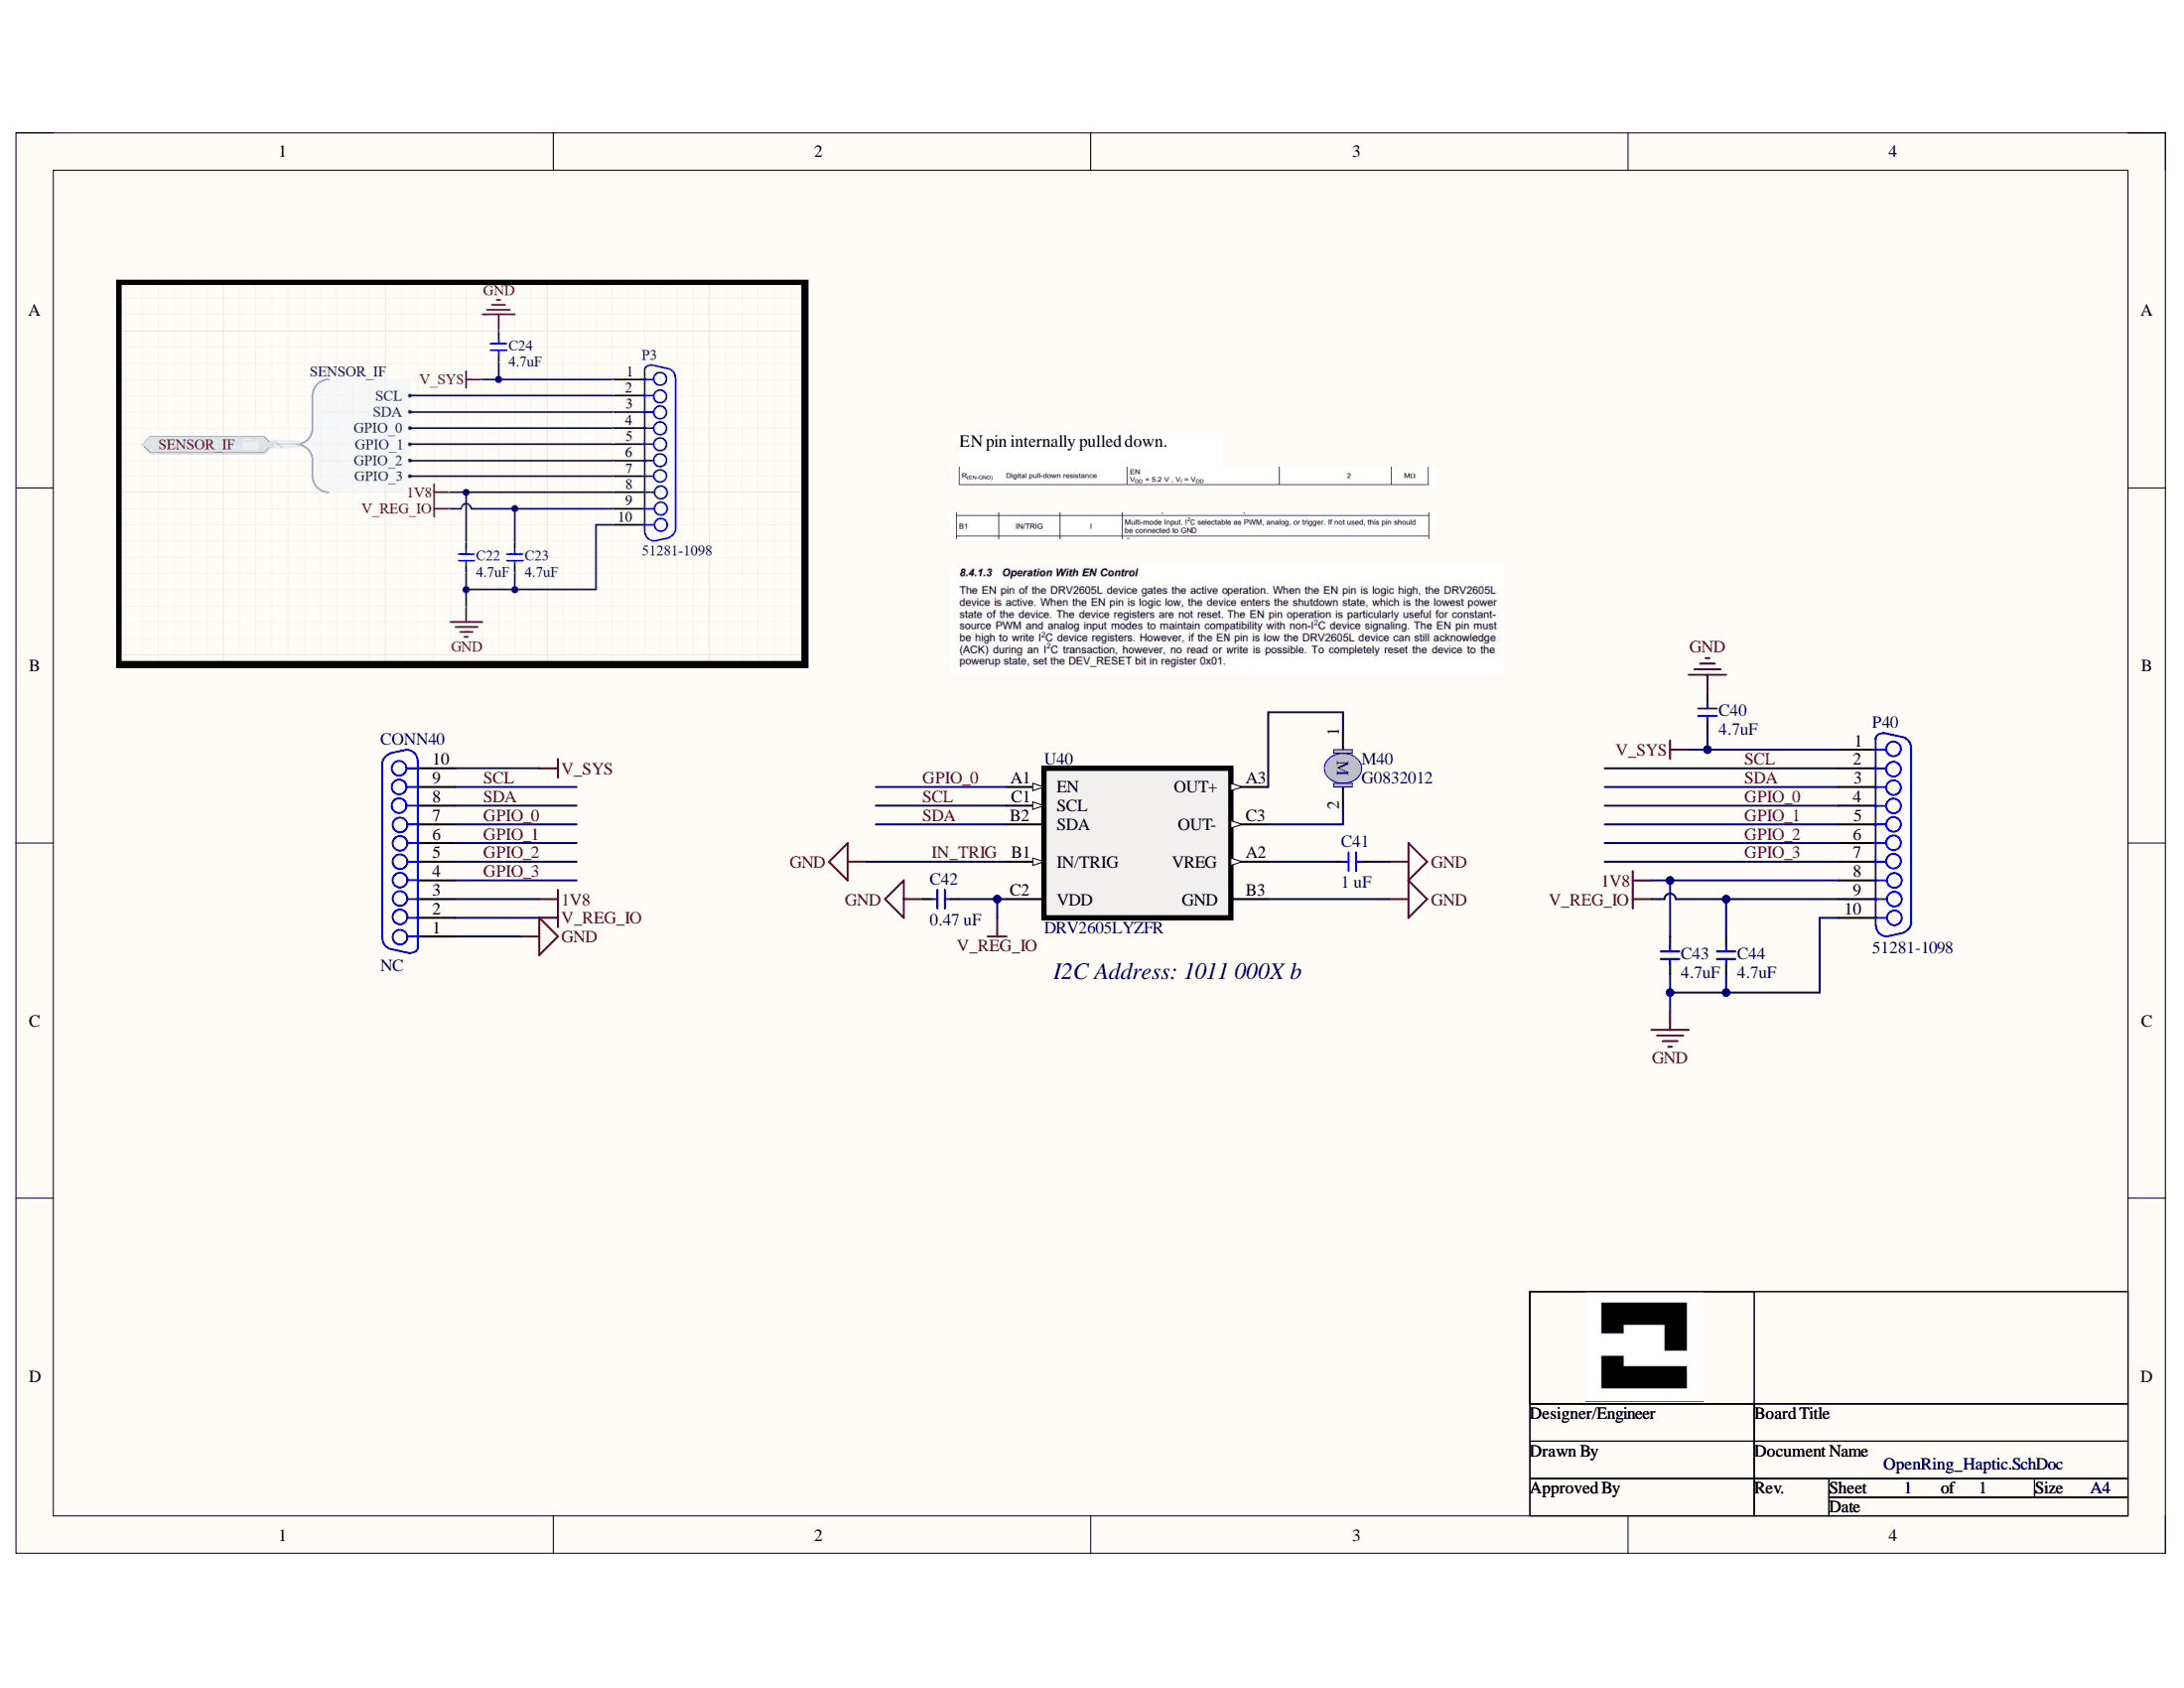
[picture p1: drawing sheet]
# Altium project SensWear-V1R0-Haptic.PrjPcb
RevisionDate: 01.05.2025; Revision: A0; Project: SensWear-V1R0; Engineer: Yusein Ali; DrawnBy: Yusein Ali; BoardName: SensWear-Haptic-RevA; ApprovedBy: Dariush Salami
1 sheet, 9 parts. Net scope: global (net labels, ports and power ports of the same name join across sheets).
Board file: SensWear-V1R0-Haptic.PcbDoc

## Sheet SensWear_Haptic.SchDoc
size A4; Size: A4; ApprovedBy: Dariush Salami; DrawnBy: Yusein Ali; Engineer: Yusein Ali; Revision: A0; SheetNumber: 1; SheetTotal: 1

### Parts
C40  4.7uF  [CAPC1005X05N]
C41  1 uF  [CAPC1005X05N]
C42  0.47 uF  [CAPC1005X05N]
C43  4.7uF  [CAPC1005X05N]
C44  4.7uF  [CAPC1005X05N]
CONN40  NC  [51281-1098-PCB]
M40  G0832012  [G0832012]
P40  51281-1098  [51281-1098]
U40  DRV2605LYZFR  [BGA9C50P3X3_144X144X62]

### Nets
1V8: C43.2 CONN40.3 P40.8
GND: C40.2 C41.1 C42.2 C43.1 C44.1 CONN40.1 P40.10 U40.B1(IN/TRIG) U40.B3(GND)  [also labelled IN_TRIG]
V_REG_IO: C42.1 C44.2 CONN40.2 P40.9 U40.C2(VDD)
V_SYS: C40.1 CONN40.10 P40.1
GPIO_0: CONN40.7 P40.4 U40.A1(EN)
GPIO_1: CONN40.6 P40.5
GPIO_2: CONN40.5 P40.6
GPIO_3: CONN40.4 P40.7
SCL: CONN40.9 P40.2 U40.C1(SCL)
SDA: CONN40.8 P40.3 U40.B2(SDA)
NetC41_2: C41.2 U40.A2(VREG)
NetM40_1: M40.1(V+) U40.A3(OUT+)
NetM40_2: M40.2(V+) U40.C3(OUT-)

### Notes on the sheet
- EN pin internally pulled down.
- (near U40) I2C Address: 1011 000X b
